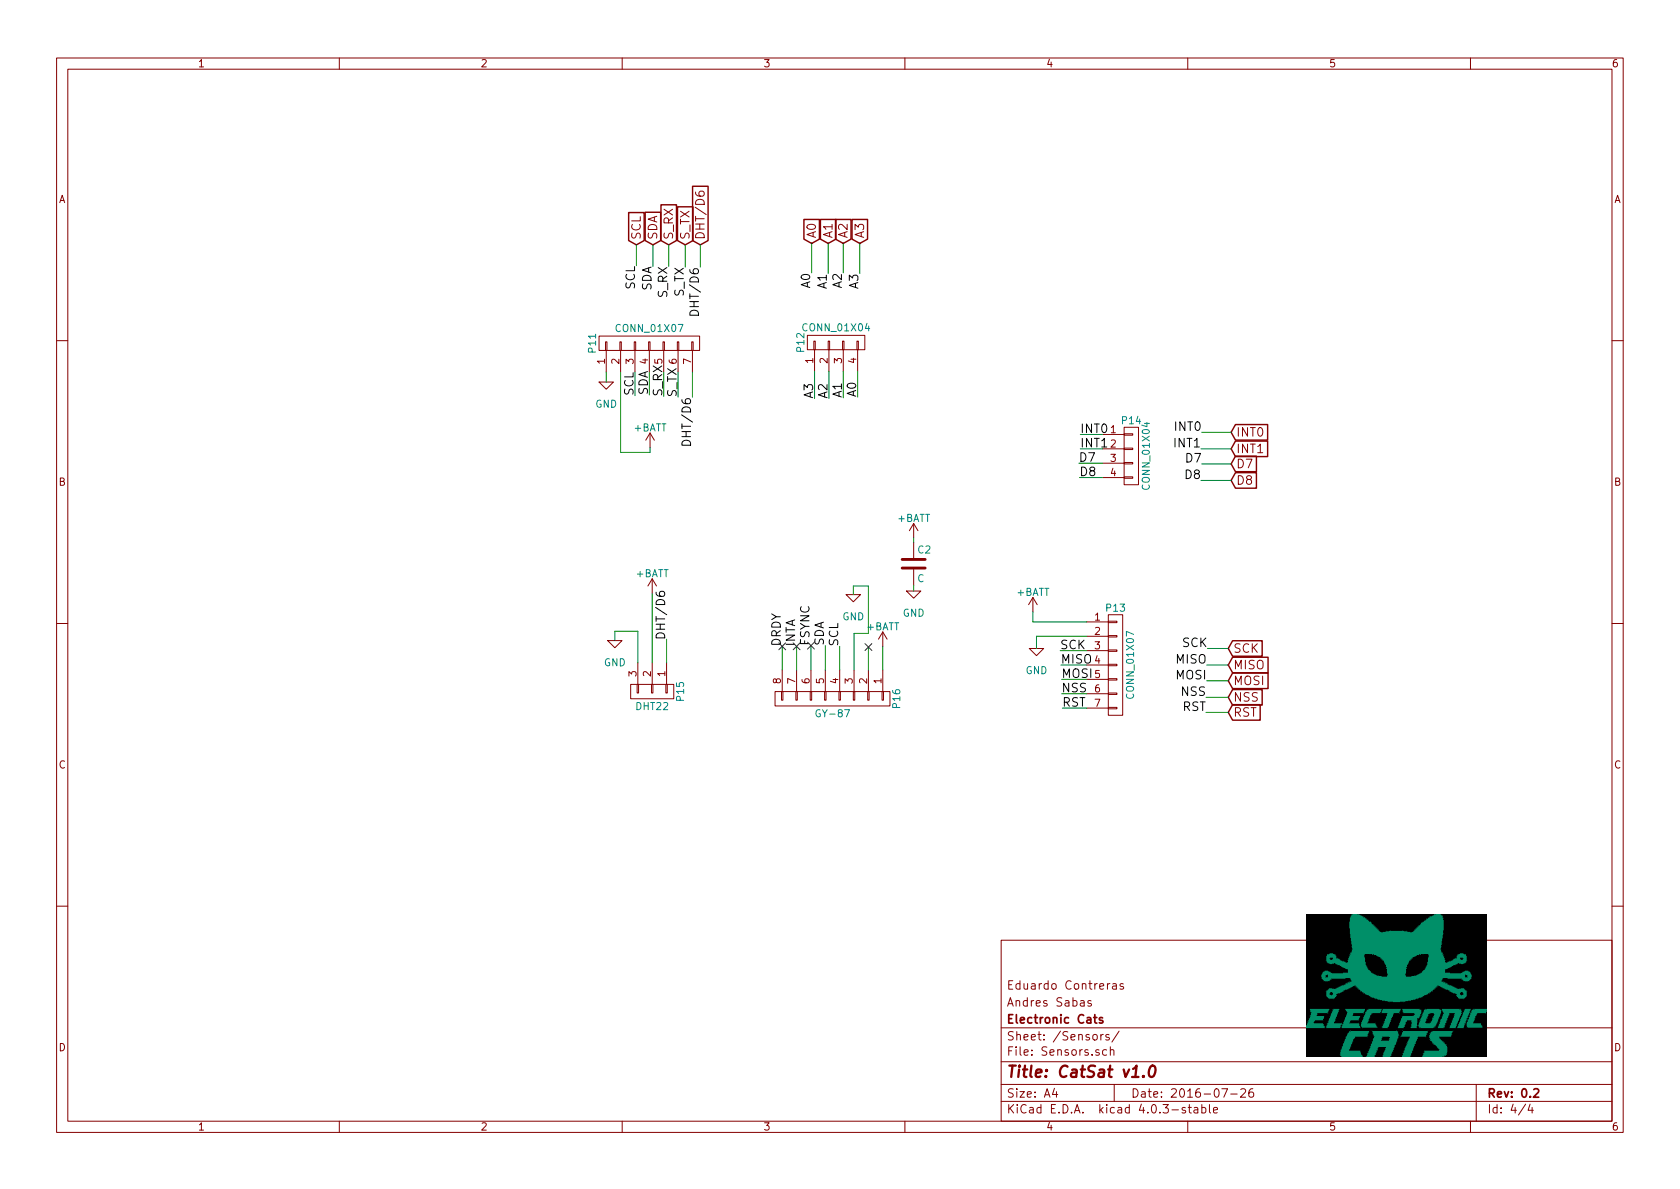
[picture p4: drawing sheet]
EESchema Schematic File Version 2
LIBS:CatSat-rescue
LIBS:power
LIBS:device
LIBS:transistors
LIBS:conn
LIBS:linear
LIBS:regul
LIBS:74xx
LIBS:cmos4000
LIBS:adc-dac
LIBS:memory
LIBS:xilinx
LIBS:microcontrollers
LIBS:dsp
LIBS:microchip
LIBS:analog_switches
LIBS:motorola
LIBS:texas
LIBS:intel
LIBS:audio
LIBS:interface
LIBS:digital-audio
LIBS:philips
LIBS:display
LIBS:cypress
LIBS:siliconi
LIBS:opto
LIBS:atmel
LIBS:contrib
LIBS:valves
LIBS:CatSat-cache
EELAYER 25 0
EELAYER END
$Descr A4 11693 8268
encoding utf-8
Sheet 4 4
Title "CatSat v1.0"
Date "2016-07-26"
Rev "0.2"
Comp "Electronic Cats"
Comment1 "Andres Sabas"
Comment2 "Eduardo Contreras"
Comment3 ""
Comment4 ""
$EndDescr
$Comp
L CONN_01X07 P13
U 1 1
P 7765 4620
F 0 "P13" H 7765 5020 50  0000 C CNN
F 1 "CONN_01X07" V 7865 4620 50  0000 C CNN
F 2 "Pin_Headers:Pin_Header_Straight_1x07" H 7765 4620 50  0001 C CNN
F 3 "" H 7765 4620 50  0000 C CNN
	1    7765 4620
	1    0    0    -1  
$EndComp
$Comp
L CONN_01X04 P14
U 1 1
P 7875 3165
F 0 "P14" H 7875 3415 50  0000 C CNN
F 1 "CONN_01X04" V 7975 3165 50  0000 C CNN
F 2 "Pin_Headers:Pin_Header_Straight_1x04" H 7875 3165 50  0001 C CNN
F 3 "" H 7875 3165 50  0000 C CNN
	1    7875 3165
	1    0    0    -1  
$EndComp
Text Label 7515 3315 0    60   ~ 0
D8
Text Label 7510 3215 0    60   ~ 0
D7
Text Label 7380 4520 0    60   ~ 0
SCK
Text Label 7385 4620 0    60   ~ 0
MISO
Text Label 7390 4720 0    60   ~ 0
MOSI
Text Label 7390 4820 0    60   ~ 0
NSS
Text Label 7395 4920 0    60   ~ 0
RST
Wire Wire Line
	7565 4920 7395 4920
Wire Wire Line
	7565 4820 7390 4820
Wire Wire Line
	7565 4720 7390 4720
Wire Wire Line
	7565 4620 7385 4620
Wire Wire Line
	7565 4520 7380 4520
Wire Wire Line
	7675 3315 7515 3315
Wire Wire Line
	7675 3215 7510 3215
Wire Wire Line
	7215 4420 7565 4420
Wire Wire Line
	7190 4320 7565 4320
Text GLabel 8570 3335 2    60   Input ~ 0
D8
Text GLabel 8570 3220 2    60   Input ~ 0
D7
Text GLabel 8570 3115 2    60   Input ~ 0
INT1
Text GLabel 8570 3000 2    60   Input ~ 0
INT0
Text GLabel 8550 4620 2    60   Input ~ 0
MISO
Text GLabel 8550 4505 2    60   Input ~ 0
SCK
Text GLabel 8550 4950 2    60   Input ~ 0
RST
Text GLabel 8550 4845 2    60   Input ~ 0
NSS
Text GLabel 8550 4730 2    60   Input ~ 0
MOSI
Wire Wire Line
	8550 4505 8405 4505
Wire Wire Line
	8550 4620 8400 4620
Wire Wire Line
	8550 4730 8400 4730
Wire Wire Line
	8550 4845 8395 4845
Wire Wire Line
	8550 4950 8395 4950
Wire Wire Line
	8570 3000 8365 3000
Wire Wire Line
	8570 3115 8360 3115
Text Label 8405 4505 2    60   ~ 0
SCK
Text Label 8400 4620 2    60   ~ 0
MISO
Text Label 8400 4730 2    60   ~ 0
MOSI
Text Label 8395 4845 2    60   ~ 0
NSS
Text Label 8395 4950 2    60   ~ 0
RST
Text Label 8365 3000 2    60   ~ 0
INT0
Text Label 8360 3115 2    60   ~ 0
INT1
Wire Wire Line
	7675 3115 7520 3115
Wire Wire Line
	7675 3015 7520 3015
Text Label 7520 3015 0    60   ~ 0
INT0
Text Label 7520 3115 0    60   ~ 0
INT1
Wire Wire Line
	8360 3335 8570 3335
Text Label 8360 3335 2    60   ~ 0
D8
Text Label 8365 3220 2    60   ~ 0
D7
Wire Wire Line
	8365 3220 8570 3220
$Comp
L CONN_01X04 P12
U 1 1
P 5820 2375
F 0 "P12" H 5820 2625 50  0000 C CNN
F 1 "CONN_01X04" V 5920 2375 50  0000 C CNN
F 2 "Pin_Headers:Pin_Header_Straight_1x04" H 5820 2375 50  0001 C CNN
F 3 "" H 5820 2375 50  0000 C CNN
	1    5820 2375
	0    -1   -1   0   
$EndComp
$Comp
L CONN_01X07 P11
U 1 1
P 4520 2380
F 0 "P11" H 4520 2780 50  0000 C CNN
F 1 "CONN_01X07" V 4620 2380 50  0000 C CNN
F 2 "Pin_Headers:Pin_Header_Straight_1x07" H 4520 2380 50  0001 C CNN
F 3 "" H 4520 2380 50  0000 C CNN
	1    4520 2380
	0    -1   -1   0   
$EndComp
$Comp
L +BATT #PWR027
U 1 1
P 4525 3105
F 0 "#PWR027" H 4525 2955 50  0001 C CNN
F 1 "+BATT" H 4525 3245 50  0000 C CNN
F 2 "" H 4525 3105 50  0000 C CNN
F 3 "" H 4525 3105 50  0000 C CNN
	1    4525 3105
	1    0    0    -1  
$EndComp
Text Label 4420 2745 1    60   ~ 0
SCL
Text Label 4520 2740 1    60   ~ 0
SDA
Text Label 4620 2750 1    60   ~ 0
S_RX
Text Label 4720 2755 1    60   ~ 0
S_TX
Text Label 4820 2755 3    60   ~ 0
DHT/D6
Text Label 5670 2765 1    60   ~ 0
A3
Text Label 5770 2765 1    60   ~ 0
A2
Text Label 5870 2760 1    60   ~ 0
A1
Text Label 5970 2755 1    60   ~ 0
A0
$Comp
L GND-RESCUE-CatSat #PWR028
U 1 1
P 4220 2650
AR Path="/579A5AA2" Ref="#PWR028"  Part="1" 
AR Path="/57965E56/579A5AA2" Ref="#PWR028"  Part="1" 
F 0 "#PWR028" H 4220 2400 50  0001 C CNN
F 1 "GND" H 4220 2500 50  0000 C CNN
F 2 "" H 4220 2650 50  0000 C CNN
F 3 "" H 4220 2650 50  0000 C CNN
	1    4220 2650
	1    0    0    -1  
$EndComp
Text GLabel 5985 1685 1    60   Input ~ 0
A3
Text GLabel 5870 1685 1    60   Input ~ 0
A2
Text GLabel 5765 1685 1    60   Input ~ 0
A1
Text GLabel 5650 1685 1    60   Input ~ 0
A0
Text GLabel 4545 1695 1    60   Input ~ 0
SDA
Text GLabel 4430 1695 1    60   Input ~ 0
SCL
Text GLabel 4875 1695 1    60   Input ~ 0
DHT/D6
Text GLabel 4770 1695 1    60   Input ~ 0
S_TX
Text GLabel 4655 1695 1    60   Input ~ 0
S_RX
Wire Wire Line
	4620 2580 4620 2750
Wire Wire Line
	4720 2580 4720 2755
Wire Wire Line
	4820 2580 4820 2755
Wire Wire Line
	5970 2575 5970 2755
Wire Wire Line
	5870 2575 5870 2760
Wire Wire Line
	5770 2575 5770 2765
Wire Wire Line
	5670 2575 5670 2765
Wire Wire Line
	4520 2580 4520 2740
Wire Wire Line
	4420 2580 4420 2745
Wire Wire Line
	4320 3140 4525 3140
Wire Wire Line
	4525 3140 4525 3105
Wire Wire Line
	4320 2580 4320 3140
Wire Wire Line
	4220 2650 4220 2580
Wire Wire Line
	4430 1695 4430 1840
Wire Wire Line
	4545 1695 4545 1845
Wire Wire Line
	4655 1695 4655 1845
Wire Wire Line
	4770 1695 4770 1850
Wire Wire Line
	4875 1695 4875 1850
Wire Wire Line
	5650 1685 5650 1890
Wire Wire Line
	5765 1685 5765 1895
Wire Wire Line
	5870 1685 5870 1890
Wire Wire Line
	5985 1685 5985 1895
Text Label 4430 1840 3    60   ~ 0
SCL
Text Label 4545 1845 3    60   ~ 0
SDA
Text Label 4655 1845 3    60   ~ 0
S_RX
Text Label 4770 1850 3    60   ~ 0
S_TX
Text Label 4875 1850 3    60   ~ 0
DHT/D6
Text Label 5650 1890 3    60   ~ 0
A0
Text Label 5765 1895 3    60   ~ 0
A1
Text Label 5870 1890 3    60   ~ 0
A2
Text Label 5985 1895 3    60   ~ 0
A3
$Comp
L GND-RESCUE-CatSat #PWR029
U 1 1
P 7215 4505
AR Path="/579A7C37" Ref="#PWR029"  Part="1" 
AR Path="/57965E56/579A7C37" Ref="#PWR029"  Part="1" 
F 0 "#PWR029" H 7215 4255 50  0001 C CNN
F 1 "GND" H 7215 4355 50  0000 C CNN
F 2 "" H 7215 4505 50  0000 C CNN
F 3 "" H 7215 4505 50  0000 C CNN
	1    7215 4505
	1    0    0    -1  
$EndComp
$Comp
L +BATT #PWR030
U 1 1
P 7190 4250
F 0 "#PWR030" H 7190 4100 50  0001 C CNN
F 1 "+BATT" H 7190 4390 50  0000 C CNN
F 2 "" H 7190 4250 50  0000 C CNN
F 3 "" H 7190 4250 50  0000 C CNN
	1    7190 4250
	1    0    0    -1  
$EndComp
Wire Wire Line
	7190 4250 7190 4320
Wire Wire Line
	7215 4420 7215 4505
$Comp
L CONN_01X03 P15
U 1 1
P 4540 4805
F 0 "P15" H 4540 5005 50  0000 C CNN
F 1 "DHT22" V 4640 4805 50  0000 C CNN
F 2 "Pin_Headers:Pin_Header_Straight_1x03" H 4540 4805 50  0001 C CNN
F 3 "" H 4540 4805 50  0000 C CNN
	1    4540 4805
	0    1    1    0   
$EndComp
$Comp
L CONN_01X08 P16
U 1 1
P 5795 4855
F 0 "P16" H 5795 5305 50  0000 C CNN
F 1 "GY-87" V 5895 4855 50  0000 C CNN
F 2 "Pin_Headers:Pin_Header_Straight_1x08" H 5795 4855 50  0001 C CNN
F 3 "" H 5795 4855 50  0000 C CNN
	1    5795 4855
	0    1    1    0   
$EndComp
Wire Wire Line
	4440 4385 4440 4605
Wire Wire Line
	4540 4120 4540 4605
Wire Wire Line
	4640 4605 4640 4440
Wire Wire Line
	5445 4655 5445 4490
Wire Wire Line
	5545 4655 5545 4490
Wire Wire Line
	5645 4655 5645 4485
Wire Wire Line
	5745 4655 5745 4485
Wire Wire Line
	5845 4655 5845 4490
Wire Wire Line
	5945 4400 5945 4655
Wire Wire Line
	6145 4655 6145 4490
Text Label 4640 4445 1    60   ~ 0
DHT/D6
Text Label 5445 4490 1    60   ~ 0
DRDY
Text Label 5545 4490 1    60   ~ 0
INTA
Text Label 5645 4485 1    60   ~ 0
FSYNC
Text Label 5745 4485 1    60   ~ 0
SDA
Text Label 5845 4490 1    60   ~ 0
SCL
$Comp
L +BATT #PWR031
U 1 1
P 6145 4490
F 0 "#PWR031" H 6145 4340 50  0001 C CNN
F 1 "+BATT" H 6145 4630 50  0000 C CNN
F 2 "" H 6145 4490 50  0000 C CNN
F 3 "" H 6145 4490 50  0000 C CNN
	1    6145 4490
	1    0    0    -1  
$EndComp
$Comp
L GND-RESCUE-CatSat #PWR032
U 1 1
P 5940 4130
AR Path="/579A9468" Ref="#PWR032"  Part="1" 
AR Path="/57965E56/579A9468" Ref="#PWR032"  Part="1" 
F 0 "#PWR032" H 5940 3880 50  0001 C CNN
F 1 "GND" H 5940 3980 50  0000 C CNN
F 2 "" H 5940 4130 50  0000 C CNN
F 3 "" H 5940 4130 50  0000 C CNN
	1    5940 4130
	1    0    0    -1  
$EndComp
Wire Wire Line
	5940 4130 5940 4070
Wire Wire Line
	5940 4070 6045 4070
$Comp
L GND-RESCUE-CatSat #PWR033
U 1 1
P 4280 4450
AR Path="/579A95AE" Ref="#PWR033"  Part="1" 
AR Path="/57965E56/579A95AE" Ref="#PWR033"  Part="1" 
F 0 "#PWR033" H 4280 4200 50  0001 C CNN
F 1 "GND" H 4280 4300 50  0000 C CNN
F 2 "" H 4280 4450 50  0000 C CNN
F 3 "" H 4280 4450 50  0000 C CNN
	1    4280 4450
	1    0    0    -1  
$EndComp
$Comp
L +BATT #PWR034
U 1 1
P 4540 4120
F 0 "#PWR034" H 4540 3970 50  0001 C CNN
F 1 "+BATT" H 4540 4260 50  0000 C CNN
F 2 "" H 4540 4120 50  0000 C CNN
F 3 "" H 4540 4120 50  0000 C CNN
	1    4540 4120
	1    0    0    -1  
$EndComp
Wire Wire Line
	4440 4385 4280 4385
Wire Wire Line
	4280 4385 4280 4450
NoConn ~ 5445 4490
NoConn ~ 5545 4490
NoConn ~ 5645 4485
$Comp
L GND-RESCUE-CatSat #PWR035
U 1 1
P 6360 4105
AR Path="/579BCD75" Ref="#PWR035"  Part="1" 
AR Path="/57965E56/579BCD75" Ref="#PWR035"  Part="1" 
F 0 "#PWR035" H 6360 3855 50  0001 C CNN
F 1 "GND" H 6360 3955 50  0000 C CNN
F 2 "" H 6360 4105 50  0000 C CNN
F 3 "" H 6360 4105 50  0000 C CNN
	1    6360 4105
	1    0    0    -1  
$EndComp
$Comp
L +BATT #PWR036
U 1 1
P 6360 3735
F 0 "#PWR036" H 6360 3585 50  0001 C CNN
F 1 "+BATT" H 6360 3875 50  0000 C CNN
F 2 "" H 6360 3735 50  0000 C CNN
F 3 "" H 6360 3735 50  0000 C CNN
	1    6360 3735
	1    0    0    -1  
$EndComp
$Comp
L C C2
U 1 1
P 6360 3915
F 0 "C2" H 6385 4015 50  0000 L CNN
F 1 "C" H 6385 3815 50  0000 L CNN
F 2 "Capacitors_ThroughHole:C_Disc_D6_P5" H 6398 3765 30  0001 C CNN
F 3 "" H 6360 3915 60  0000 C CNN
	1    6360 3915
	1    0    0    -1  
$EndComp
Wire Wire Line
	6360 3765 6360 3735
Wire Wire Line
	6360 4065 6360 4105
Wire Wire Line
	6045 4070 6045 4400
Wire Wire Line
	6045 4400 5945 4400
Wire Wire Line
	6045 4655 6045 4495
NoConn ~ 6045 4495
$EndSCHEMATC
